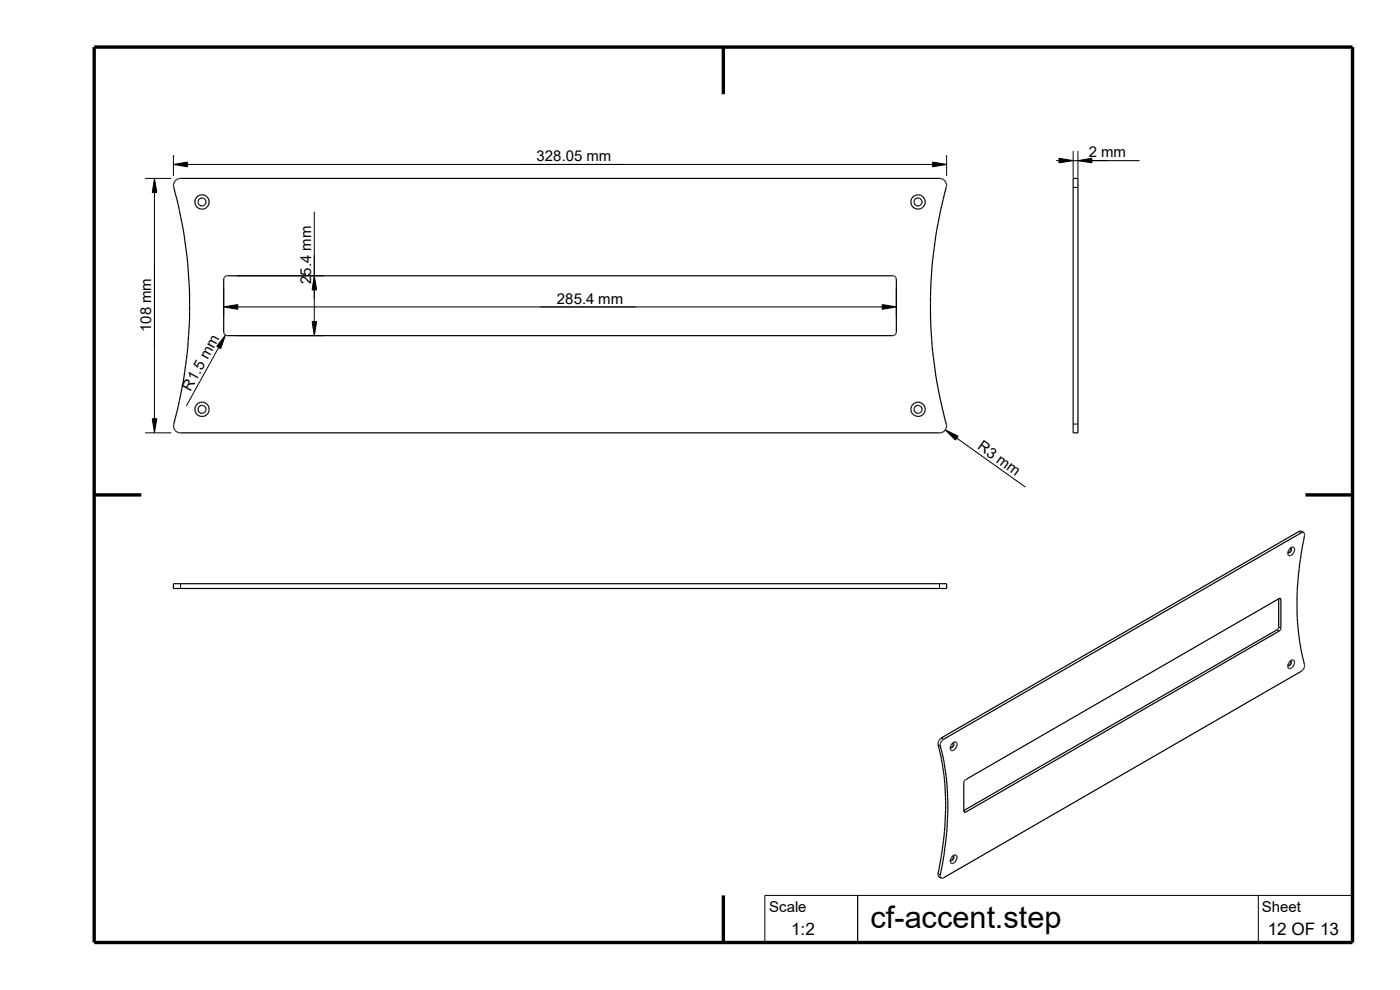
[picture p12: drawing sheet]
<svg xmlns="http://www.w3.org/2000/svg" width="297mm" height="210mm" viewBox="0 0 297 210" stroke-linecap="round" stroke-linejoin="round" font-family="sans-serif">
<g fill="none" stroke="#000" stroke-width=".25">
<path d="M37.2 38.3l.9-.5h161.4a1.5 1.5 0 0 1 1.2 2 97.1 97.1 0 0 0-2.7 14 96.8 96.8 0 0 0 2.8 36.6 1.59 1.59 0 0 1-1.2 1.4h-161.6a1.5 1.5 0 0 1-1.1-1.8l.3-1.3a97 97 0 0 0 3-21.3 96.1 96.1 0 0 0-2.1-22.7l-1.2-4.9a1.52 1.52 0 0 1 .3-1.5zM227.7 37.8h1v54h-1zM47.6 58.8l.4-.3h141.6l.4 .3 .2 .4v11.3l-.2 .4-.5 .3h-141.4l-.5-.3-.1-.4v-11.3zM47.9 58.5h.1M273.5 117.1l-.2 .1M273.7 116.3a.51 .51 0 0 1 .6-.2 .51 .51 0 0 1 .4 .4 1.17 1.17 0 0 1-1.4 1.3l-.1-.6M273.7 116.3l-.5 .9M273.7 116.3l.3 .1v.4a.48 .48 0 0 1-.8 .4M273.8 116.3v.5l-.4 .4M273.9 116.6h-.1M276.2 112.9l-76.1 44a1.4 1.4 0 0 0-.6 1.3 47.5 47.5 0 0 1 1.4 8.3 78.9 78.9 0 0 1-1.4 19.5l.1 .1M276.6 112.9l-.6-.3-.4 .1-75.9 43.8-.5 .5-.2 .6a57.3 57.3 0 0 1 .4 25.7l-.4 2.5 .7 .5"/>
<path d="M276.6 112.9a1.77 1.77 0 0 1 0 1.8l-.2 1a66.8 66.8 0 0 0-1 17.9l.6 4.2 .8 3.3-.2 .7-.4 .5-76.2 44h-.3M276.6 112.9l-.5 .1M276.7 113.1h.1M276.7 113.2l.1 .1M36.8 123.8h164v1h-164zM271.3 127v6.1l-.4 .5-66.4 38.4M271.7 133.6h.1M271.7 127h.1M271.7 133.4h.1M201.6 158.5l.2 .7a1.13 1.13 0 0 0 1-.6 1.13 1.13 0 0 0 0-1.2 1.22 1.22 0 0 0-1.1 .9v.3M201.7 158.6h.1M202.1 157.6h.1"/>
<path d="M202.2 157.6h.1M202.2 157.6a.94 .94 0 0 1-.5 1M202.2 157.6l.2 .4-.3 .5-.4 .1M273.2 141.1l.1 .1M273.6 140.3l.1-.1a.51 .51 0 0 1 .6-.2 .51 .51 0 0 1 .4 .5 1.23 1.23 0 0 1-1.4 1.3l-.1-.7zM273.7 140.2l.2 .1a.88 .88 0 0 1-.4 1l-.2-.1M273.8 140.2l-.1 .6-.4 .4M273.8 140.3h.1M273.9 140.5l-.1 .1M204.6 165.6v.1M204.6 172.3h.1M204.7 165.5l66.7-38.6 .3 .1v6.5l-.3 .4-66.5 38.4h-.3l-.1-.2v-6.2z"/>
<path d="M204.8 172.3h.1M204.8 165.4h.1M199.1 185.8h.1M199.6 186.1v.1M199.6 186.2l.1 .1M200.1 186.3h.1M201.8 182.5h-.2M201.8 182.5h.1M202.1 182.2h.1M202.1 182.2l-.2 .3M202.1 181.6l-.3 .4-.2 .5M202.1 181.6h.2"/>
<path d="M202.2 181.5l.6-.1a1.17 1.17 0 0 1-.9 1.8l-.2-.2-.1-.5M202.2 181.5l-.1 .1M202.2 181.6l-.1 .6M202.3 181.6h.1M202.3 181.6l.1 .4-.2 .4-.3 .2-.3-.1"/>
<circle cx="42.9" cy="42.8" r=".86"/>
<circle cx="42.9" cy="42.8" r="1.52"/>
<circle cx="194.8" cy="42.8" r=".87"/>
<circle cx="194.8" cy="42.9" r="1.53"/>
<circle cx="42.9" cy="86.8" r="1.53"/>
<circle cx="42.9" cy="86.8" r=".85"/>
<circle cx="194.8" cy="86.8" r="1.52"/>
<circle cx="194.8" cy="86.8" r=".85"/>
</g>
<g fill="none" stroke="#000" stroke-width=".21">
<path d="M30.8 37.8h5.5M32.8 37.8l.5 3.1h-1zM36.8 32.9v4.4M36.8 34.9l3-.5v1zM39.8 34.9h158M197.8 34.4l3 .5-3 .5zM200.8 32.9v4.4M224.1 34.1h.6M224.7 33.6l3 .5-3 .4zM227.5 34.1h14.3M227.7 39.8h1M227.7 32v5.7"/>
<path d="M228.7 32v5.7M228.7 34.1l2.9-.5v.9zM32.8 40.9v47.9M50.2 58.5h18.5M66.7 58.5l.5 3h-1zM66.7 44.9v23.3M46.4 73.7l-6.9 12.4M47.5 61.3v5.8M47.5 65.1l3-.5v1zM47.8 71.1l-1 2.9-.8-.5zM50.2 71.2h18.5M50.5 65.1h136.7"/>
<path d="M66.2 68.2h1l-.5 3zM187.2 64.6l3 .5-3 .5zM190.2 61.3v5.8M30.8 91.8h5.5M32.3 88.8h1l-.5 3zM200.5 91.2l2.8 1.3-.6 .8zM202.9 92.9l14.7 10.4M227.7 90h1M275.6 112.7l.5 .3M38.3 123.8v1M199.3 123.8v1M270.9 133.6l.5 .3"/>
<path d="M271.3 133l.4 .3M271.4 127l.3 .2M199 158l.5 .2M199.7 156.5l.5 .3M204.5 172.1l.4 .2M181.9 189.9v10h-19.6v-10h124.6M199 185.3l.5 .3M267 189.9v10"/>
</g>
<path d="M32.3 37.9h1v3h-1zM36.8 34.4h3v1h-3zM197.8 34.4h3v1h-3zM224.7 33.6h3v.9h-3zM228.7 33.6h2.9v.9h-2.9zM66.3 58.5h.9v3h-.9zM46 71.2h1.8v2.8h-1.8zM47.5 64.6h3v1h-3zM66.2 68.2h1v3h-1zM187.2 64.6h3v1h-3zM32.3 88.8h1v3h-1zM200.6 91.2h2.7v2.1h-2.7z" fill="#000"/>
<path d="M20 10h266.9v189.9h-266.9zM153.5 10v10M20 105h10M276.9 105h10M153.5 189.9v10" fill="none" stroke="#000" stroke-width=".72" stroke-linecap="butt"/>
<text font-size="6.5" x="184.7" y="196.8">cf-accent.step</text>
<g font-size="3.6">
<text x="167.8" y="198.4">1:2</text>
<text x="268.9" y="198.4">12 OF 13</text>
</g>
<g font-size="3.2">
<text x="113.8" y="34.2">328.05 mm</text>
<text x="231" y="33.4">2 mm</text>
<text x="66" y="60.3" transform="rotate(-90 66 60.3)">25.4 mm</text>
<text x="118.2" y="64.4">285.4 mm</text>
<text x="32.1" y="70.4" transform="rotate(-90 32.1 70.4)">108 mm</text>
<text x="40.4" y="83.1" transform="rotate(-61 40.4 83.1)">R1.5 mm</text>
<text x="207.2" y="95.1" transform="rotate(35 207.2 95.1)">R3 mm</text>
<text x="163.2" y="193.5">Scale</text>
<text x="267.7" y="193.5">Sheet</text>
</g>
</svg>
